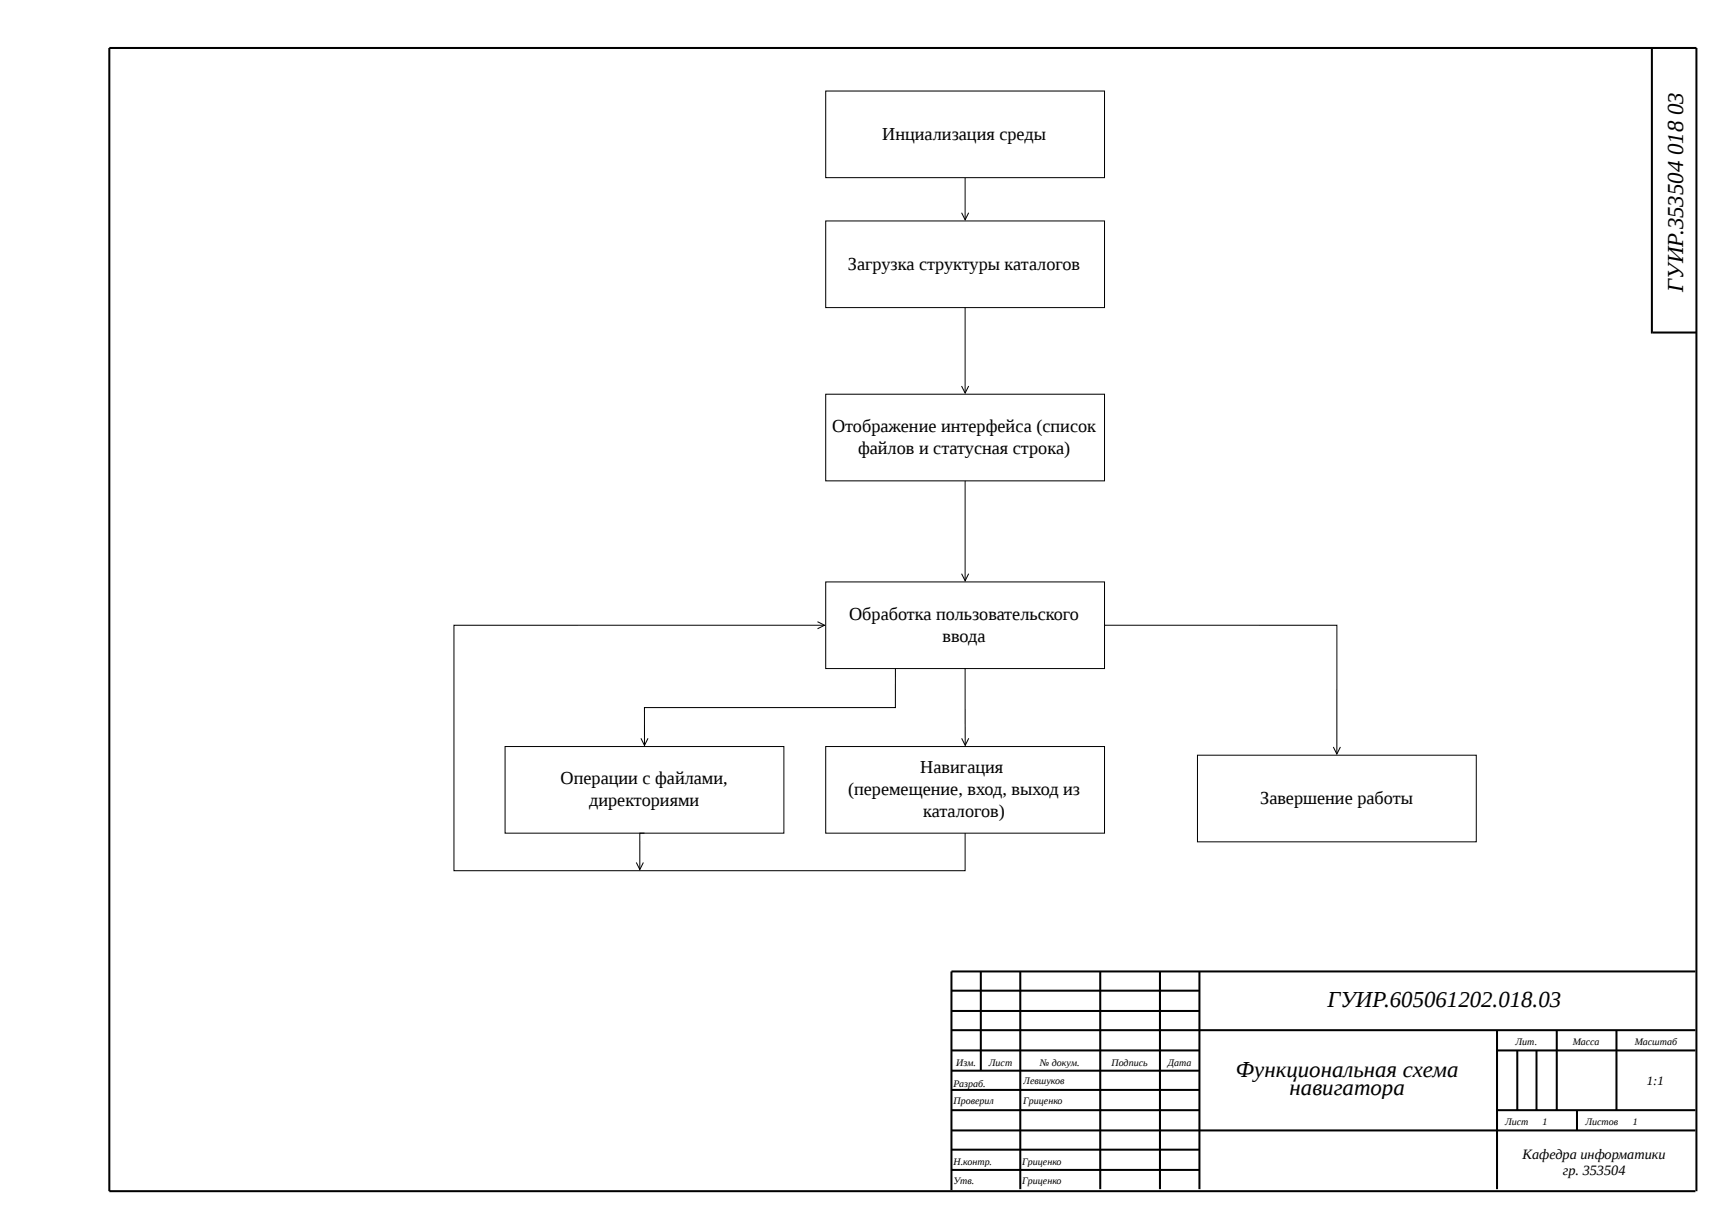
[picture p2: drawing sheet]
<svg xmlns="http://www.w3.org/2000/svg" width="420mm" height="297mm" viewBox="0 0 420 297" stroke-linecap="round" stroke-linejoin="round" font-family="sans-serif">
<g fill="none" stroke="#000" stroke-width=".49">
<path d="M401 11.9v69M401.2 80.7h10.6M238.1 235.7v24.1M247.7 235.7v52.9M267.1 235.7v52.9M281.6 235.7v52.9M291.2 235.7v52.9M411.6 235.7h-180.6v53.1M231 254.9h60.2M231 250h180.6M231 240.4h60.2M231 245.3h60.2"/>
<path d="M231 259.8h60.2M363.4 254.9h48.2M363.4 250v38.6M368.3 254.9v14.5M373 254.9v14.5M377.9 250v19.4M392.4 250v19.4M231 269.4h60.2M231 274.3h180.6M231 264.5h60.2M231 279h60.2M363.4 269.4h48.2"/>
<path d="M382.8 269.4v4.9M231 283.9h60.2M411.6 289h-385.1v-277.4h385.3v277.4"/>
</g>
<path d="M233.4 51.6l.9 1.7 .8-1.7M234.3 43.1v10" fill="none" stroke="#000" stroke-width=".25"/>
<path d="M200.4 22.1h67.7v21h-67.7z" fill="#fff"/>
<path d="M200.4 22.1h67.7v21h-67.7z" fill="none" stroke="#000" stroke-width=".25"/>
<path d="M200.4 53.6h67.7v21h-67.7z" fill="#fff"/>
<path d="M200.4 53.6h67.7v21h-67.7z" fill="none" stroke="#000" stroke-width=".25"/>
<path d="M200.4 95.7h67.7v21h-67.7z" fill="#fff"/>
<path d="M200.4 95.7h67.7v21h-67.7z" fill="none" stroke="#000" stroke-width=".25"/>
<path d="M200.4 141.2h67.7v21h-67.7z" fill="#fff"/>
<path d="M200.4 141.2h67.7v21h-67.7z" fill="none" stroke="#000" stroke-width=".25"/>
<path d="M200.4 181.1h67.7v21.1h-67.7z" fill="#fff"/>
<path d="M200.4 181.1h67.7v21.1h-67.7z" fill="none" stroke="#000" stroke-width=".25"/>
<path d="M122.6 181.1h67.7v21.1h-67.7z" fill="#fff"/>
<path d="M234.3 74.6v20.5M233.4 93.7l.9 1.7 .8-1.7M234.3 116.7v24M233.4 139.2l.9 1.7 .8-1.7M155.6 179.2l.9 1.7 .8-1.7M217.4 162.2v9.5h-61l.1 8.9M234.3 162.2v18.4M235.2 179.2l-.9 1.7-.9-1.7M122.6 181.1h67.7v21.1h-67.7z" fill="none" stroke="#000" stroke-width=".25"/>
<path d="M290.7 183.3h67.7v21h-67.7z" fill="#fff"/>
<path d="M198.4 150.9l1.8 .8-1.8 .9M199.9 151.7h-89.7v59.6h124.1v-9.1M268.1 151.7h56.4v31M290.7 183.3h67.7v21h-67.7zM323.7 181.3l.8 1.7 .9-1.7M156.2 209.3l-.9 1.7-.8-1.7M156.5 202.2h-1.2v8.5" fill="none" stroke="#000" stroke-width=".25"/>
<g font-size="5.5">
<text x="408.6" y="27.9" transform="rotate(-90 408.6 27.9)">03</text>
<text x="408.6" y="37.7" transform="rotate(-90 408.6 37.7)">018</text>
<text x="408.6" y="70.8" transform="rotate(-90 408.6 70.8)">ГУИР.353504</text>
<text x="322.3" y="244.3">ГУИР.605061202.018.03</text>
<text x="300" y="261.3">Функциональная схема</text>
<text x="313" y="265.7">навигатора</text>
</g>
<g font-size="4.4">
<text x="214.2" y="34">Инциализация среды</text>
<text x="205.8" y="65.5">Загрузка структуры каталогов</text>
<text x="202" y="104.8">Отображение интерфейса (список</text>
<text x="208.3" y="110.2">файлов и статусная строка)</text>
<text x="206.1" y="150.5">Обработка пользовательского</text>
<text x="228.8" y="155.9">ввода</text>
<text x="136.1" y="190.3">Операции с файлами,</text>
<text x="223.4" y="187.6">Навигация</text>
<text x="143" y="195.7">директориями</text>
<text x="205.9" y="193">(перемещение, вход, выход из</text>
<text x="305.9" y="195.2">Завершение работы</text>
<text x="224.1" y="198.1">каталогов)</text>
</g>
<g font-size="3.5">
<text x="369.6" y="281.2">Кафедра информатики</text>
<text x="379.4" y="285.1">гр. 353504</text>
</g>
<text font-size="3.1" x="399.8" y="263.2">1:1</text>
<g font-size="2.4">
<text x="367.9" y="253.7">Лит.</text>
<text x="381.8" y="253.7">Масса</text>
<text x="396.8" y="253.7">Масштаб</text>
<text x="231.5" y="263.7">Разраб.</text>
<text x="232.1" y="258.6">Изм.</text>
<text x="240" y="258.6">Лист</text>
<text x="248.4" y="263">Левшуков</text>
<text x="252.4" y="258.6">№ докум.</text>
<text x="269.8" y="258.6">Подпись</text>
<text x="283.5" y="258.6">Дата</text>
<text x="231.5" y="267.9">Проверил</text>
<text x="248.4" y="267.9">Гриценко</text>
<text x="365.4" y="273.1">Лист</text>
<text x="374.5" y="273.1">1</text>
<text x="384.9" y="273.1">Листов</text>
<text x="396.3" y="273.1">1</text>
<text x="231.5" y="282.7">Н.контр.</text>
<text x="231.5" y="287.3">Утв.</text>
<text x="248.2" y="282.7">Гриценко</text>
<text x="248.2" y="287.3">Гриценко</text>
</g>
</svg>
